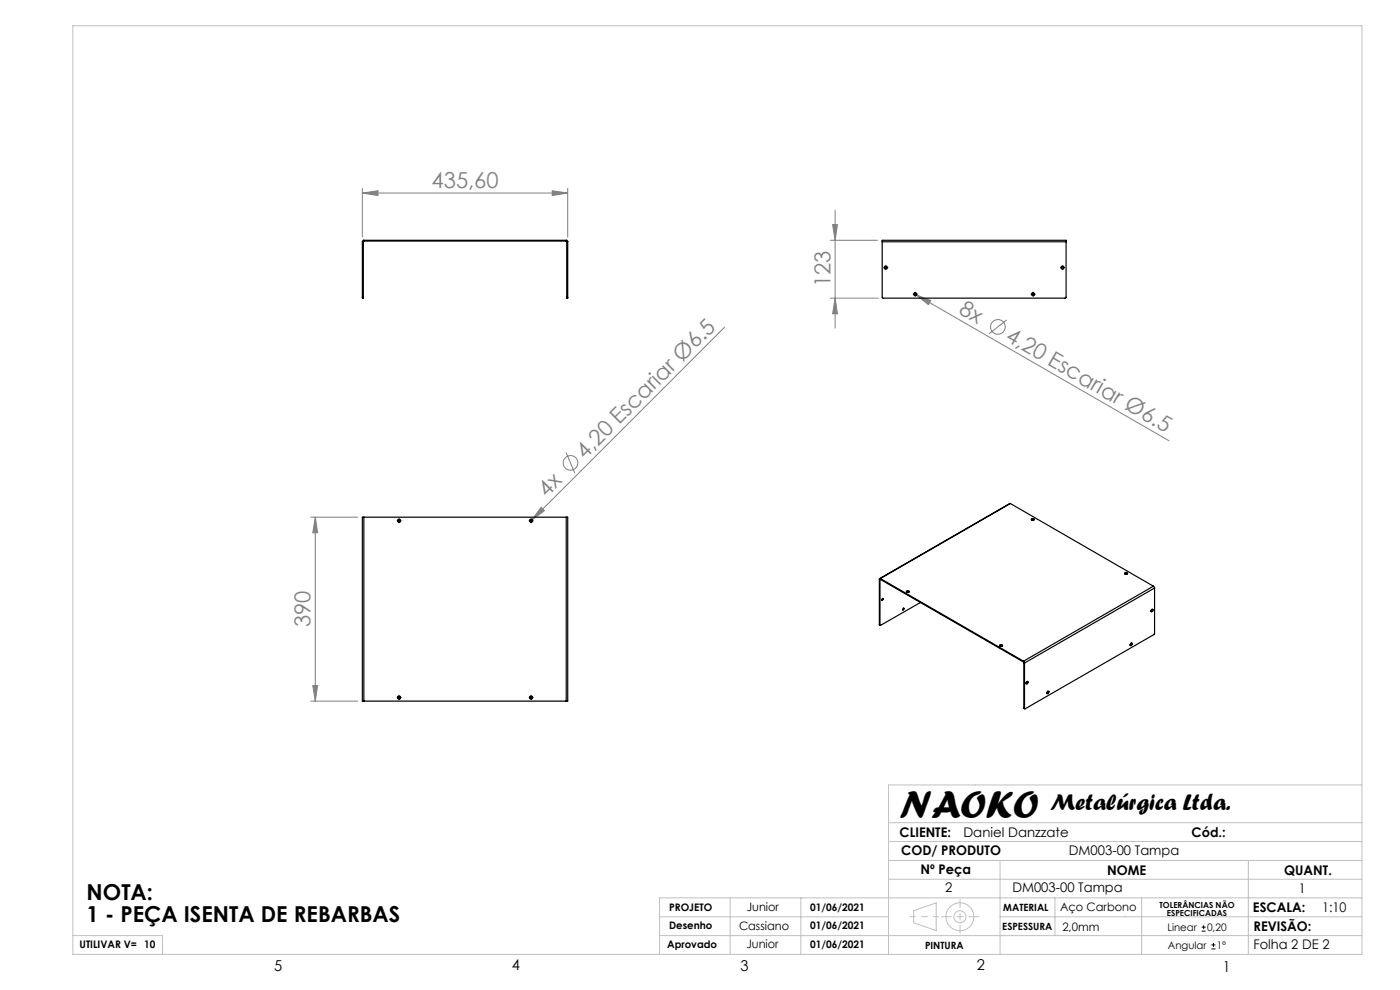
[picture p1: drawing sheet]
<svg xmlns="http://www.w3.org/2000/svg" width="297mm" height="210mm" viewBox="0 0 297 210" stroke-linecap="round" stroke-linejoin="round" font-family="sans-serif">
<g fill="none" stroke="#808080" stroke-width=".21">
<path d="M76.9 40v10.3M120.4 40v10.3M76.9 40.9l3.3-.4v1zM76.9 40.9h43.5M117.2 40.5l3.2 .4-3.2 .6zM176.1 51h10.1M176.6 47.7h1.1l-.5 3.3zM177.2 44.6v25M153.7 69.4l-41.2 41.2M176.1 63.2h10.3M177.2 63.2l.5 3.4h-1.1zM194 62.3l.3 .2"/>
<path d="M194.3 62.5l3.1 1.2-.4 .9zM194.3 62.5l53.7 31M213.6 67.9l-3.8 2.9M120.1 96l1.9 4.4M65.9 109.7h10M66.9 109.7l.5 3.3h-1zM66.9 109.7v39M114.8 107.6l.7 .7-2.7 2zM65.9 148.7h10M66.4 145.4h1l-.5 3.3z"/>
<circle cx="211.7" cy="69.3" r="1.55"/>
<circle cx="121" cy="98.2" r="1.56"/>
</g>
<path d="M254.9 197.5h.9M254.9 196.7h.9M255.3 196.3v.8M257 201.3h.8M257 200.4h.8M257.4 200v.9" fill="none" stroke="#000" stroke-width=".21"/>
<g fill="none" stroke="#c0c0c0" stroke-width=".21">
<path d="M15.5 5.5h273.4v197h-273.4zM188.5 178.5h100.4M188.5 174.5h100.4M288.9 166.5h-100.4v36M15.5 198.5h19v4M139.9 194.5h48.6M139.9 198.5h149M154.9 190.5v12M169.9 190.5v12M188.5 182.5h100.4M188.5 186.5h100.4M193.8 193.2l4.8-1.7v5.9l-4.8-1.7z"/>
<path d="M212.2 194.5h76.7M212.2 182.5v20M223.8 190.5v8M242.2 190.5v12M264.8 182.5v20M288.9 190.5h-149v12"/>
<circle cx="203.6" cy="194.5" r="1.27"/>
<circle cx="203.7" cy="194.5" r="2.96"/>
</g>
<g fill="none" stroke="#808000" stroke-width=".21" stroke-dasharray="15.2 1.3 1.3 1.3">
<path d="M187.7 56.7h-.2M187.9 56.5v-.2M187.9 57v.2M188.2 56.7h.2M225.2 56.7h-.2M225.4 56.5v-.2M225.4 57v.2M225.7 56.7h.2M193.9 62.4h-.2M194.2 62.2v-.3M194.2 62.7v.2M194.4 62.4h.3"/>
<path d="M218.9 62.4h-.2M219.2 62.2v-.3M219.2 62.7v.2M219.4 62.4h.3M84.4 110.4h-.2M84.7 110.2v-.2M84.7 110.7v.2M84.9 110.4h.3M112.4 110.4h-.2M112.7 110.2v-.2M112.7 110.7v.2M112.9 110.4h.3"/>
<path d="M84.4 147.9h-.2M84.7 147.7v-.2M84.7 148.2v.2M84.9 147.9h.3M112.4 147.9h-.2M112.7 147.7v-.2M112.7 148.2v.2M112.9 147.9h.3"/>
</g>
<g fill="none" stroke="#808000" stroke-width=".21">
<path d="M187.6 56.8h.6M187.9 56.5v.5M225.1 56.8h.6M225.4 56.5v.5M193.9 62.4h.5M194.2 62.2v.5M218.9 62.4h.5M219.1 62.2v.5M84.4 110.4h.5M84.7 110.2v.5M112.4 110.4h.5M112.7 110.2v.5"/>
<path d="M84.4 147.9h.5M84.7 147.7v.5M112.4 147.9h.5M112.7 147.7v.5"/>
</g>
<path d="M203.7 190.8v7.2" fill="none" stroke="#c0c0c0" stroke-width=".21" stroke-dasharray="15.2 1.3 1.3 1.3" stroke-dashoffset="13.6"/>
<path d="M207.6 194.4h-7.9" fill="none" stroke="#c0c0c0" stroke-width=".21" stroke-dasharray="15.2 1.3 1.3 1.3" stroke-dashoffset="13.2"/>
<path d="M193.1 194.4h6" fill="none" stroke="#c0c0c0" stroke-width=".21" stroke-dasharray="15.2 1.3 1.3 1.3" stroke-dashoffset="14.1"/>
<g fill="#808080">
<path d="M114.8 107.6l.7 .7-2.7 2z"/>
<path d="M194.3 62.5l3.1 1.2-.4 .9z"/>
<path d="M76.9 40.9l3.3-.4v1zM117.2 40.5l3.2 .4-3.2 .6z"/>
<path d="M66.4 145.4h1l-.5 3.3zM66.9 109.7l.5 3.3h-1zM177.2 63.2l.5 3.4h-1.1zM176.6 47.7h1.1l-.5 3.3z"/>
</g>
<g fill="none" stroke="#000" stroke-width=".25">
<path d="M76.9 51.3h.2M76.9 51.3v11.8M77.1 51.3v11.8M77.2 51l-.3 .3M77.2 51.1l-.1 .2M77.2 51v.1M77.2 51h42.9M77.2 51.1h42.9M120.1 51l.3 .3M120.1 51.1l.1 .2M120.1 51v.1M120.2 51.3h.2"/>
<path d="M120.2 51.3v11.8M120.4 51.3v11.8M187.1 51.3v-.3h39.1v.3M187.1 51.3v11.8l.2 .1h38.7l.2-.1v-11.8M187.1 51.3h39.1M76.9 63.1v.1h.2v-.1M76.9 63.1h.2M120.2 63.1v.1h.2v-.1M120.2 63.1h.2M77.2 109.7h-.3v39h.3M77.2 109.7v39M77.2 109.7h42.9"/>
<path d="M120.1 109.7h.3v39h-.3M120.1 109.7v39M214.3 106.8l-27.7 15.9M214.3 106.8l-27.5 15.9M214.3 106.8l30.4 17.5M218.8 110.1l.1-.1a.28 .28 0 0 1 .3 0 .28 .28 0 0 1 .2 .3h-.1a.26 .26 0 0 1-.4 .1 .26 .26 0 0 1-.1-.3zM218.9 110.2l.4 .1h-.4zM186.5 132.5l.2 .2M186.5 122.9h.2M186.5 132.5l.2 .1M186.5 122.9v9.6M186.7 122.9v9.7"/>
<path d="M186.8 122.7l-.3 .2M186.8 122.9h-.1M186.8 122.7l30.3 17.6M186.8 122.7v.2M186.8 122.9l30.3 17.5M187.1 127h.3l-.2 .3h-.1zM187.3 126.9l-.2 .4M187.3 127l-.2 .3M191.6 129l.2 .2-.3 .2zM191.7 129l-.2 .4M191.7 129l-.1 .4M192.3 125.4l.2-.1a.24 .24 0 0 1 .3 0 .24 .24 0 0 1 0 .3v.1a.28 .28 0 0 1-.4 0 .28 .28 0 0 1-.1-.3z"/>
<path d="M192.4 125.6h.4M192.4 125.7v-.2l.2-.1 .2 .3M195.3 127.8l-8.5 4.9-.1-.1M212.1 136.8h.1a.27 .27 0 0 1 .3-.1 .27 .27 0 0 1 .1 .3l-.1 .1a.29 .29 0 0 1-.3 0 .29 .29 0 0 1-.1-.3zM212.2 137h.4M212.2 137.1l.2-.2h.2l-.1 .2M238.6 121.5h.1a.28 .28 0 0 1 .3-.1 .28 .28 0 0 1 .1 .3v.1a.28 .28 0 0 1-.4 0 .28 .28 0 0 1-.1-.3zM238.7 121.7h.4M238.7 121.8l.2-.2 .2 .2M239.9 136.5l.2-.1a.3 .3 0 0 1 0 .4 .3 .3 0 0 1-.4 .1zM239.9 136.4l.1 .2-.2 .2zM244.3 129.3l.1-.1a.27 .27 0 0 1 .2 .4 .27 .27 0 0 1-.4 .1z"/>
<path d="M244.3 129.3l.2 .1-.2 .3-.1-.1 .2-.1v-.2M244.7 124.3l.2 .4M244.7 124.3l-27.6 16M244.9 124.7v9.7l-.1 .2-27.3 15.8-.2-.1M244.9 124.7l-27.6 15.9M77.2 148.7h42.9M217.1 140.3l.2 .3M217.1 140.4l.1 .2M217.1 140.3v.1M217.2 150.2l.2 .1M217.2 140.6h.1M217.2 150.2l.1 .1"/>
<path d="M217.2 140.6v9.6M217.3 140.6v9.7M217.8 144.6l.1-.1a.27 .27 0 0 1 .1 .4 .27 .27 0 0 1-.3 .1zM217.8 144.6l.1 .2-.2 .1M217.9 144.6l-.2 .3M222.1 147h.2v-.4l-.2 .4M222.1 146.8l.3-.2a.25 .25 0 0 1 .1 .4 .25 .25 0 0 1-.4 0z"/>
<circle cx="187.9" cy="56.8" r=".2"/>
<circle cx="187.9" cy="56.8" r=".33"/>
<circle cx="225.4" cy="56.8" r=".2"/>
<circle cx="225.4" cy="56.8" r=".33"/>
<circle cx="194.2" cy="62.4" r=".22"/>
<circle cx="194.2" cy="62.4" r=".33"/>
<circle cx="219.1" cy="62.4" r=".21"/>
<circle cx="219.2" cy="62.4" r=".33"/>
<circle cx="84.6" cy="110.5" r=".33"/>
<circle cx="84.7" cy="110.5" r=".2"/>
<circle cx="112.7" cy="110.4" r=".21"/>
<circle cx="112.7" cy="110.5" r=".33"/>
<circle cx="84.6" cy="148" r=".33"/>
<circle cx="84.7" cy="148" r=".2"/>
<circle cx="112.7" cy="147.9" r=".21"/>
<circle cx="112.7" cy="148" r=".33"/>
</g>
<text font-size="8.5" x="190.9" y="173.5">NAOKO</text>
<text font-size="4.9" x="222.8" y="171.9">Metalúrgica Ltda.</text>
<g font-size="4.7" fill="#808080">
<text x="91.6" y="39.9">435,60</text>
<text x="176.2" y="61" transform="rotate(-90 176.2 61)">123</text>
<text x="203.2" y="66.4" transform="rotate(30 203.2 66.4)">8x</text>
<text x="213.1" y="72.1" transform="rotate(30 213.1 72.1)">4,20 Escariar Ø6.5</text>
<text x="124.1" y="97.6" transform="rotate(-45 124.1 97.6)">4,20 Escariar Ø6.5</text>
<text x="116" y="105.6" transform="rotate(-45 116 105.6)">4x</text>
<text x="65.9" y="133.1" transform="rotate(-90 65.9 133.1)">390</text>
</g>
<g font-size="4.7">
<text x="18.4" y="191">NOTA:</text>
<text x="18.4" y="195.5">1 - PEÇA ISENTA DE REBARBAS</text>
</g>
<g font-size="3.2">
<text x="58.2" y="205.9">5</text>
<text x="108.6" y="205.8">4</text>
<text x="157.1" y="205.9">3</text>
<text x="207.2" y="205.9">2</text>
<text x="259.4" y="206.1">1</text>
</g>
<g font-size="2.8">
<text x="190.9" y="177.5">CLIENTE:</text>
<text x="204.4" y="177.5">Daniel Danzzate</text>
<text x="252.8" y="177.5">Cód.:</text>
<text x="191.2" y="181.3">COD/ PRODUTO</text>
<text x="195.3" y="185.5">Nº Peça</text>
<text x="226.8" y="181.3">DM003-00 Tampa</text>
<text x="234.9" y="185.6">NOME</text>
<text x="272.5" y="185.6">QUANT.</text>
<text x="200.5" y="189.3">2</text>
<text x="214.8" y="189.3">DM003-00 Tampa</text>
<text x="275.6" y="189.3">1</text>
<text x="265.8" y="193.5">ESCALA:</text>
<text x="265.9" y="197.5">REVISÃO:</text>
<text x="280.5" y="193.5">1:10</text>
<text x="265.9" y="201.3">Folha 2 DE 2</text>
</g>
<g font-size="2.5">
<text x="156.8" y="197.4">Cassiano</text>
<text x="158.4" y="193.3">Junior</text>
<text x="224.9" y="193.3">Aço Carbono</text>
<text x="225.4" y="197.5">2,0mm</text>
<text x="158.3" y="201.1">Junior</text>
</g>
<g font-size="2.2">
<text x="141.9" y="197.2">Desenho</text>
<text x="142" y="193.2">PROJETO</text>
<text x="171.9" y="197.2">01/06/2021</text>
<text x="171.9" y="193.2">01/06/2021</text>
<text x="247.7" y="197.5">Linear</text>
<text x="256.1" y="197.5">0,20</text>
<text x="16.9" y="201">UTILIVAR V= 10</text>
<text x="141.5" y="201">Aprovado</text>
<text x="171.9" y="201">01/06/2021</text>
<text x="247.8" y="201.3">Angular</text>
<text x="258.1" y="201.3">1°</text>
</g>
<g font-size="2.1">
<text x="212.6" y="197.3">ESPESSURA</text>
<text x="212.8" y="193.2">MATERIAL</text>
<text x="196.2" y="201.3">PINTURA</text>
</g>
<g font-size="1.8">
<text x="246" y="192.5">TOLERÂNCIAS NÃO</text>
<text x="247.6" y="194.3">ESPECIFICADAS</text>
</g>
</svg>
